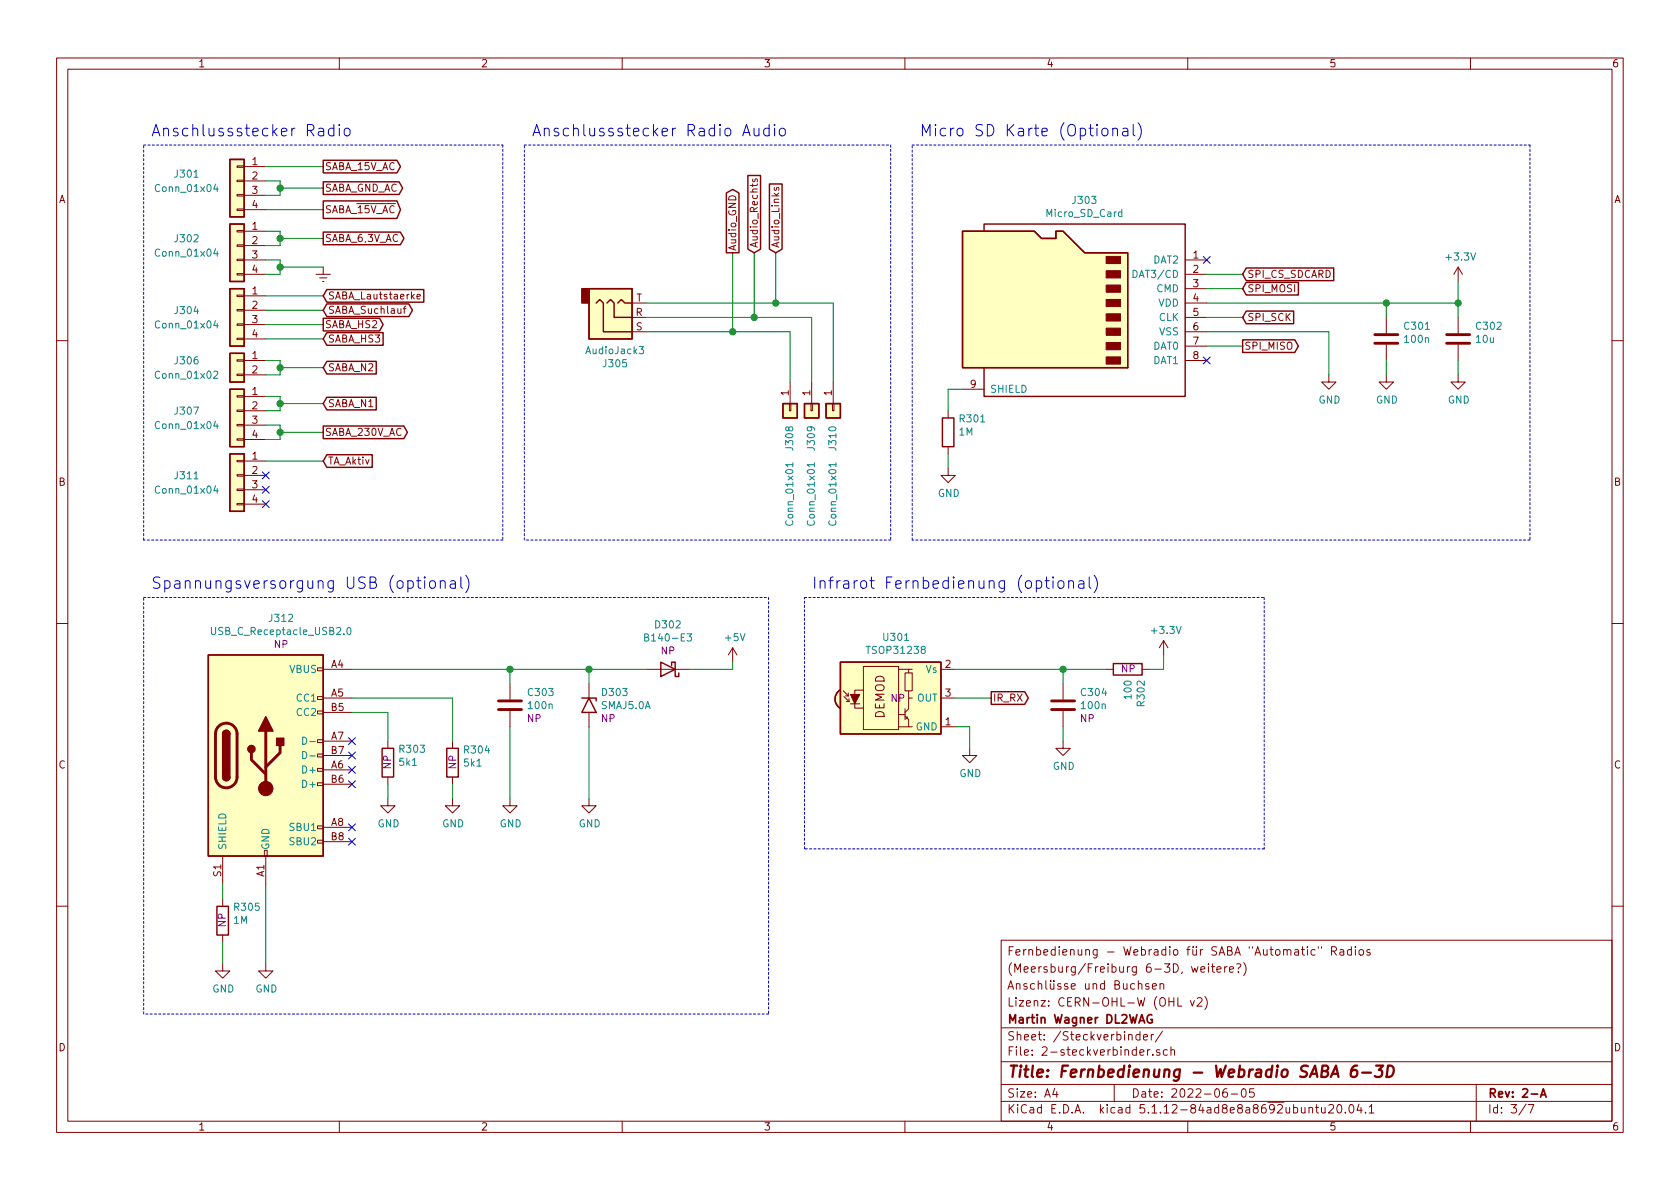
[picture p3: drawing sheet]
EESchema Schematic File Version 4
EELAYER 30 0
EELAYER END
$Descr A4 11693 8268
encoding utf-8
Sheet 3 7
Title "Fernbedienung - Webradio SABA 6-3D"
Date "2022-06-05"
Rev "2-A"
Comp "Martin Wagner DL2WAG"
Comment1 "Lizenz: CERN-OHL-W (OHL v2)"
Comment2 "Anschlüsse und Buchsen"
Comment3 "(Meersburg/Freiburg 6-3D, weitere?)"
Comment4 "Fernbedienung - Webradio für SABA \"Automatic\" Radios"
$EndDescr
$Comp
L Connector_Generic:Conn_01x02 J306
U 1 1
P 1650 2500
F 0 "J306" H 2000 2500 50  0000 C CNN
F 1 "Conn_01x02" H 2000 2400 50  0000 C CNN
F 2 "Connector_PinHeader_2.54mm:PinHeader_1x02_P2.54mm_Vertical" H 1650 2500 50  0001 C CNN
F 3 "~" H 1650 2500 50  0001 C CNN
	1    1650 2500
	-1   0    0    -1  
$EndComp
$Comp
L Connector_Generic:Conn_01x04 J301
U 1 1
P 1650 1250
F 0 "J301" H 2000 1300 50  0000 C CNN
F 1 "Conn_01x04" H 2000 1200 50  0000 C CNN
F 2 "Connector_PinHeader_2.54mm:PinHeader_1x04_P2.54mm_Vertical" H 1650 1250 50  0001 C CNN
F 3 "~" H 1650 1250 50  0001 C CNN
	1    1650 1250
	-1   0    0    -1  
$EndComp
$Comp
L Connector_Generic:Conn_01x04 J302
U 1 1
P 1650 1700
F 0 "J302" H 2000 1750 50  0000 C CNN
F 1 "Conn_01x04" H 2000 1650 50  0000 C CNN
F 2 "Connector_PinHeader_2.54mm:PinHeader_1x04_P2.54mm_Vertical" H 1650 1700 50  0001 C CNN
F 3 "~" H 1650 1700 50  0001 C CNN
	1    1650 1700
	-1   0    0    -1  
$EndComp
$Comp
L Connector_Generic:Conn_01x04 J304
U 1 1
P 1650 2150
F 0 "J304" H 2000 2150 50  0000 C CNN
F 1 "Conn_01x04" H 2000 2050 50  0000 C CNN
F 2 "Connector_PinHeader_2.54mm:PinHeader_1x04_P2.54mm_Vertical" H 1650 2150 50  0001 C CNN
F 3 "~" H 1650 2150 50  0001 C CNN
	1    1650 2150
	-1   0    0    -1  
$EndComp
$Comp
L Connector_Generic:Conn_01x04 J307
U 1 1
P 1650 2850
F 0 "J307" H 2000 2850 50  0000 C CNN
F 1 "Conn_01x04" H 2000 2750 50  0000 C CNN
F 2 "Connector_PinHeader_2.54mm:PinHeader_1x04_P2.54mm_Vertical" H 1650 2850 50  0001 C CNN
F 3 "~" H 1650 2850 50  0001 C CNN
	1    1650 2850
	-1   0    0    -1  
$EndComp
$Comp
L Connector_Generic:Conn_01x04 J311
U 1 1
P 1650 3300
F 0 "J311" H 2000 3300 50  0000 C CNN
F 1 "Conn_01x04" H 2000 3200 50  0000 C CNN
F 2 "Connector_PinHeader_2.54mm:PinHeader_1x04_P2.54mm_Vertical" H 1650 3300 50  0001 C CNN
F 3 "~" H 1650 3300 50  0001 C CNN
	1    1650 3300
	-1   0    0    -1  
$EndComp
Text GLabel 2250 1150 2    50   Output ~ 0
SABA_15V_AC
Wire Wire Line
	1850 1150 2250 1150
Text GLabel 2250 1300 2    50   Output ~ 0
SABA_GND_AC
Wire Wire Line
	2250 1300 1950 1300
Wire Wire Line
	1950 1300 1950 1250
Wire Wire Line
	1950 1250 1850 1250
Wire Wire Line
	1950 1300 1950 1350
Wire Wire Line
	1950 1350 1850 1350
Connection ~ 1950 1300
Text GLabel 2250 1450 2    50   Output ~ 0
SABA_~15V_AC
Wire Wire Line
	2250 1450 1850 1450
Text GLabel 2250 1650 2    50   Output ~ 0
SABA_6,3V_AC
Wire Wire Line
	1850 1600 1950 1600
Wire Wire Line
	1950 1600 1950 1650
Wire Wire Line
	1950 1650 2250 1650
Wire Wire Line
	1950 1650 1950 1700
Wire Wire Line
	1950 1700 1850 1700
Connection ~ 1950 1650
Wire Wire Line
	1850 1800 1950 1800
Wire Wire Line
	1950 1800 1950 1850
Wire Wire Line
	1950 1900 1850 1900
Wire Wire Line
	2250 1850 1950 1850
Connection ~ 1950 1850
Wire Wire Line
	1950 1850 1950 1900
Text GLabel 2250 2050 2    50   Input ~ 0
SABA_Lautstaerke
Text GLabel 2250 2150 2    50   BiDi ~ 0
SABA_Suchlauf
Text GLabel 2250 2250 2    50   Output ~ 0
SABA_HS2
Text GLabel 2250 2350 2    50   Input ~ 0
SABA_HS3
Text GLabel 2250 2800 2    50   Input ~ 0
SABA_N1
Text GLabel 2250 2550 2    50   Input ~ 0
SABA_N2
Text GLabel 2250 3000 2    50   Output ~ 0
SABA_230V_AC
Wire Wire Line
	2250 2050 1850 2050
Wire Wire Line
	2250 2150 1850 2150
Wire Wire Line
	2250 2250 1850 2250
Wire Wire Line
	2250 2350 1850 2350
Wire Wire Line
	2250 2550 1950 2550
Wire Wire Line
	1950 2550 1950 2500
Wire Wire Line
	1950 2500 1850 2500
Wire Wire Line
	1950 2550 1950 2600
Wire Wire Line
	1950 2600 1850 2600
Connection ~ 1950 2550
Wire Wire Line
	2250 2800 1950 2800
Wire Wire Line
	1950 2800 1950 2850
Wire Wire Line
	1950 2850 1850 2850
Wire Wire Line
	1950 2800 1950 2750
Wire Wire Line
	1950 2750 1850 2750
Connection ~ 1950 2800
Wire Wire Line
	2250 3000 1950 3000
Wire Wire Line
	1950 3000 1950 2950
Wire Wire Line
	1950 2950 1850 2950
Wire Wire Line
	1950 3000 1950 3050
Wire Wire Line
	1950 3050 1850 3050
Connection ~ 1950 3000
NoConn ~ 1850 3300
NoConn ~ 1850 3400
NoConn ~ 1850 3500
Wire Notes Line
	1000 1000 3500 1000
Wire Notes Line
	3500 1000 3500 3750
Wire Notes Line
	3500 3750 1000 3750
Wire Notes Line
	1000 3750 1000 1000
Text Notes 1050 950  0    79   ~ 0
Anschlussstecker Radio
$Comp
L Connector:USB_C_Receptacle_USB2.0 J312
U 1 1
P 1850 5250
F 0 "J312" H 1957 6207 50  0000 C CNN
F 1 "USB_C_Receptacle_USB2.0" H 1957 6116 50  0000 C CNN
F 2 "Connector_USB:USB_C_Receptacle_HRO_TYPE-C-31-M-12" H 2000 5250 50  0001 C CNN
F 3 "https://www.usb.org/sites/default/files/documents/usb_type-c.zip" H 2000 5250 50  0001 C CNN
F 4 "NP" H 1957 6025 50  0000 C CNN "Placement"
F 5 "GCT USB4125-GF-A" H 1850 5250 50  0001 C CNN "Bauteil"
	1    1850 5250
	1    0    0    -1  
$EndComp
Wire Notes Line
	1000 7050 1000 4150
Text Notes 1050 4100 0    79   ~ 0
Spannungsversorgung USB (optional)
$Comp
L power:GND #PWR0316
U 1 1
P 1850 6700
F 0 "#PWR0316" H 1850 6450 50  0001 C CNN
F 1 "GND" H 1855 6527 50  0000 C CNN
F 2 "" H 1850 6700 50  0001 C CNN
F 3 "" H 1850 6700 50  0001 C CNN
	1    1850 6700
	1    0    0    -1  
$EndComp
Wire Wire Line
	1850 6150 1850 6700
Wire Wire Line
	3150 5450 3150 5550
Wire Wire Line
	3150 4850 3150 5150
Wire Wire Line
	2450 4850 3150 4850
Wire Wire Line
	2700 5450 2700 5550
Wire Wire Line
	2700 4950 2700 5150
Wire Wire Line
	2450 4950 2700 4950
$Comp
L power:GND #PWR0312
U 1 1
P 3150 5550
F 0 "#PWR0312" H 3150 5300 50  0001 C CNN
F 1 "GND" H 3155 5377 50  0000 C CNN
F 2 "" H 3150 5550 50  0001 C CNN
F 3 "" H 3150 5550 50  0001 C CNN
	1    3150 5550
	1    0    0    -1  
$EndComp
$Comp
L power:GND #PWR0311
U 1 1
P 2700 5550
F 0 "#PWR0311" H 2700 5300 50  0001 C CNN
F 1 "GND" H 2705 5377 50  0000 C CNN
F 2 "" H 2700 5550 50  0001 C CNN
F 3 "" H 2700 5550 50  0001 C CNN
	1    2700 5550
	1    0    0    -1  
$EndComp
$Comp
L Device:R R?
U 1 1
P 3150 5300
AR Path="/5FFC49DA/6005BEE2" Ref="R?"  Part="1" 
AR Path="/6002EA57/6005BEE2" Ref="R304"  Part="1" 
F 0 "R304" H 3220 5391 50  0000 L CNN
F 1 "5k1" H 3220 5300 50  0000 L CNN
F 2 "Resistor_SMD:R_0603_1608Metric" V 3080 5300 50  0001 C CNN
F 3 "~" H 3150 5300 50  0001 C CNN
F 4 "NP" V 3150 5250 50  0000 L CNN "Placement"
	1    3150 5300
	1    0    0    -1  
$EndComp
$Comp
L Device:R R?
U 1 1
P 2700 5300
AR Path="/5FFC49DA/6005B9D4" Ref="R?"  Part="1" 
AR Path="/6002EA57/6005B9D4" Ref="R303"  Part="1" 
F 0 "R303" H 2630 5209 50  0000 R CNN
F 1 "5k1" H 2630 5300 50  0000 R CNN
F 2 "Resistor_SMD:R_0603_1608Metric" V 2630 5300 50  0001 C CNN
F 3 "~" H 2700 5300 50  0001 C CNN
F 4 "NP" V 2700 5350 50  0000 R CNN "Placement"
	1    2700 5300
	-1   0    0    1   
$EndComp
$Comp
L Device:C C303
U 1 1
P 3550 4900
F 0 "C303" H 3665 4991 50  0000 L CNN
F 1 "100n" H 3665 4900 50  0000 L CNN
F 2 "Capacitor_SMD:C_0603_1608Metric" H 3588 4750 50  0001 C CNN
F 3 "~" H 3550 4900 50  0001 C CNN
F 4 "NP" H 3665 4809 50  0000 L CNN "Placement"
F 5 "WE 885382206004" H 3550 4900 50  0001 C CNN "Bauteil"
	1    3550 4900
	1    0    0    -1  
$EndComp
Wire Wire Line
	2450 4650 3550 4650
$Comp
L power:GND #PWR0313
U 1 1
P 3550 5550
F 0 "#PWR0313" H 3550 5300 50  0001 C CNN
F 1 "GND" H 3555 5377 50  0000 C CNN
F 2 "" H 3550 5550 50  0001 C CNN
F 3 "" H 3550 5550 50  0001 C CNN
	1    3550 5550
	1    0    0    -1  
$EndComp
Wire Wire Line
	3550 4650 3550 4750
Connection ~ 3550 4650
Wire Wire Line
	3550 4650 4100 4650
Wire Wire Line
	3550 5050 3550 5550
Wire Wire Line
	1550 6150 1550 6250
$Comp
L Diode:B140-E3 D302
U 1 1
P 4650 4650
F 0 "D302" H 4650 4343 50  0000 C CNN
F 1 "B140-E3" H 4650 4434 50  0000 C CNN
F 2 "Diode_SMD:D_SMA" H 4650 4475 50  0001 C CNN
F 3 "http://www.vishay.com/docs/88946/b120.pdf" H 4650 4650 50  0001 C CNN
F 4 "NP" H 4650 4525 50  0000 C CNN "Placement"
F 5 "Vishay B140-E3/61T" H 4650 4650 50  0001 C CNN "Bauteil"
	1    4650 4650
	-1   0    0    1   
$EndComp
$Comp
L power:GND #PWR0314
U 1 1
P 4100 5550
F 0 "#PWR0314" H 4100 5300 50  0001 C CNN
F 1 "GND" H 4105 5377 50  0000 C CNN
F 2 "" H 4100 5550 50  0001 C CNN
F 3 "" H 4100 5550 50  0001 C CNN
	1    4100 5550
	1    0    0    -1  
$EndComp
Wire Wire Line
	4100 4650 4100 4750
Wire Wire Line
	4100 5050 4100 5550
Connection ~ 4100 4650
Wire Wire Line
	4100 4650 4500 4650
$Comp
L power:+5V #PWR0308
U 1 1
P 5100 4600
F 0 "#PWR0308" H 5100 4450 50  0001 C CNN
F 1 "+5V" H 5115 4773 50  0000 C CNN
F 2 "" H 5100 4600 50  0001 C CNN
F 3 "" H 5100 4600 50  0001 C CNN
	1    5100 4600
	1    0    0    -1  
$EndComp
Wire Wire Line
	5100 4600 5100 4650
Wire Wire Line
	5100 4650 4800 4650
Wire Notes Line
	1000 4150 5350 4150
Wire Notes Line
	5350 4150 5350 7050
Wire Notes Line
	5350 7050 1000 7050
$Comp
L Connector:Micro_SD_Card J303
U 1 1
P 7500 2100
F 0 "J303" H 7450 2817 50  0000 C CNN
F 1 "Micro_SD_Card" H 7450 2726 50  0000 C CNN
F 2 "Connector_Card:microSD_HC_Hirose_DM3AT-SF-PEJM5" H 8650 2400 50  0001 C CNN
F 3 "http://katalog.we-online.de/em/datasheet/693072010801.pdf" H 7500 2100 50  0001 C CNN
F 4 "Hirose DM3AT-SF-PEJM5" H 7500 2100 50  0001 C CNN "Bauteil"
	1    7500 2100
	-1   0    0    -1  
$EndComp
$Comp
L Device:R R?
U 1 1
P 1550 6400
AR Path="/5FFC49DA/5FFDECFB" Ref="R?"  Part="1" 
AR Path="/6002EA57/5FFDECFB" Ref="R305"  Part="1" 
F 0 "R305" H 1480 6309 50  0000 R CNN
F 1 "1M" H 1480 6400 50  0000 R CNN
F 2 "Resistor_SMD:R_0603_1608Metric" V 1480 6400 50  0001 C CNN
F 3 "~" H 1550 6400 50  0001 C CNN
F 4 "NP" V 1550 6450 50  0000 R CNN "Placement"
	1    1550 6400
	-1   0    0    1   
$EndComp
Wire Wire Line
	1550 6550 1550 6700
$Comp
L Device:R R?
U 1 1
P 6600 3000
AR Path="/5FFC49DA/5FFE4E96" Ref="R?"  Part="1" 
AR Path="/6002EA57/5FFE4E96" Ref="R301"  Part="1" 
F 0 "R301" H 6530 2909 50  0000 R CNN
F 1 "1M" H 6530 3000 50  0000 R CNN
F 2 "Resistor_SMD:R_0603_1608Metric" V 6530 3000 50  0001 C CNN
F 3 "~" H 6600 3000 50  0001 C CNN
F 4 "" V 6600 3050 50  0000 R CNN "Placement"
	1    6600 3000
	-1   0    0    1   
$EndComp
Wire Wire Line
	6700 2700 6600 2700
Wire Wire Line
	6600 2700 6600 2850
Wire Wire Line
	6600 3150 6600 3250
$Comp
L power:+3.3V #PWR0302
U 1 1
P 10150 1950
F 0 "#PWR0302" H 10150 1800 50  0001 C CNN
F 1 "+3.3V" H 10165 2123 50  0000 C CNN
F 2 "" H 10150 1950 50  0001 C CNN
F 3 "" H 10150 1950 50  0001 C CNN
	1    10150 1950
	1    0    0    -1  
$EndComp
$Comp
L Device:C C301
U 1 1
P 9650 2350
F 0 "C301" H 9765 2441 50  0000 L CNN
F 1 "100n" H 9765 2350 50  0000 L CNN
F 2 "Capacitor_SMD:C_0603_1608Metric" H 9688 2200 50  0001 C CNN
F 3 "~" H 9650 2350 50  0001 C CNN
F 4 "" H 9765 2259 50  0000 L CNN "Placement"
F 5 "WE 885382206004" H 9650 2350 50  0001 C CNN "Bauteil"
	1    9650 2350
	1    0    0    -1  
$EndComp
$Comp
L Device:C C302
U 1 1
P 10150 2350
F 0 "C302" H 10265 2441 50  0000 L CNN
F 1 "10u" H 10265 2350 50  0000 L CNN
F 2 "Capacitor_SMD:C_1206_3216Metric" H 10188 2200 50  0001 C CNN
F 3 "~" H 10150 2350 50  0001 C CNN
F 4 "" H 10265 2259 50  0000 L CNN "Placement"
F 5 "WE 885012208069" H 10150 2350 50  0001 C CNN "Bauteil"
	1    10150 2350
	1    0    0    -1  
$EndComp
$Comp
L power:GND #PWR0305
U 1 1
P 10150 2600
F 0 "#PWR0305" H 10150 2350 50  0001 C CNN
F 1 "GND" H 10155 2427 50  0000 C CNN
F 2 "" H 10150 2600 50  0001 C CNN
F 3 "" H 10150 2600 50  0001 C CNN
	1    10150 2600
	1    0    0    -1  
$EndComp
$Comp
L power:GND #PWR0304
U 1 1
P 9650 2600
F 0 "#PWR0304" H 9650 2350 50  0001 C CNN
F 1 "GND" H 9655 2427 50  0000 C CNN
F 2 "" H 9650 2600 50  0001 C CNN
F 3 "" H 9650 2600 50  0001 C CNN
	1    9650 2600
	1    0    0    -1  
$EndComp
Wire Wire Line
	10150 1950 10150 2100
Wire Wire Line
	10150 2500 10150 2600
Wire Wire Line
	9650 2600 9650 2500
Wire Wire Line
	9650 2100 10150 2100
Wire Wire Line
	9650 2200 9650 2100
Connection ~ 10150 2100
Wire Wire Line
	10150 2100 10150 2200
Text GLabel 8650 1900 2    50   Input ~ 0
SPI_CS_SDCARD
Wire Wire Line
	8400 1900 8650 1900
Text GLabel 8650 2000 2    50   Input ~ 0
SPI_MOSI
Text GLabel 8650 2400 2    50   Output ~ 0
SPI_MISO
Text GLabel 8650 2200 2    50   Input ~ 0
SPI_SCK
Wire Wire Line
	8650 2000 8400 2000
Wire Wire Line
	8650 2200 8400 2200
Wire Wire Line
	8400 2400 8650 2400
Connection ~ 9650 2100
Wire Wire Line
	8400 2100 9650 2100
Wire Wire Line
	8400 2300 9250 2300
Wire Wire Line
	9250 2300 9250 2600
NoConn ~ 8400 1800
NoConn ~ 8400 2500
Wire Notes Line
	6350 1000 10650 1000
Wire Notes Line
	10650 1000 10650 3750
Wire Notes Line
	10650 3750 6350 3750
Wire Notes Line
	6350 3750 6350 1000
Text Notes 6400 950  0    79   ~ 0
Micro SD Karte (Optional)
$Comp
L Interface_Optical:TSOP312xx U301
U 1 1
P 6250 4850
F 0 "U301" H 6238 5275 50  0000 C CNN
F 1 "TSOP31238" H 6238 5184 50  0000 C CNN
F 2 "OptoDevice:Vishay_CAST-3Pin" H 6200 4475 50  0001 C CNN
F 3 "http://www.vishay.com/docs/82492/tsop312.pdf" H 6900 5150 50  0001 C CNN
F 4 "Vishay TSOP31238" H 6250 4850 50  0001 C CNN "Bauteil"
F 5 "NP" H 6250 4850 50  0000 C CNN "Placement"
	1    6250 4850
	1    0    0    -1  
$EndComp
$Comp
L power:GND #PWR0310
U 1 1
P 6750 5200
F 0 "#PWR0310" H 6750 4950 50  0001 C CNN
F 1 "GND" H 6755 5027 50  0000 C CNN
F 2 "" H 6750 5200 50  0001 C CNN
F 3 "" H 6750 5200 50  0001 C CNN
	1    6750 5200
	1    0    0    -1  
$EndComp
Text GLabel 6900 4850 2    50   Output ~ 0
IR_RX
Wire Wire Line
	6650 4850 6900 4850
Wire Wire Line
	6650 5050 6750 5050
Wire Wire Line
	6750 5050 6750 5200
Wire Notes Line
	5600 4150 8800 4150
Wire Notes Line
	8800 4150 8800 5900
Wire Notes Line
	8800 5900 5600 5900
Wire Notes Line
	5600 5900 5600 4150
Text Notes 5650 4100 0    79   ~ 0
Infrarot Fernbedienung (optional)
Text GLabel 5250 1750 1    50   Input ~ 0
Audio_Rechts
Wire Notes Line
	3650 1000 6200 1000
Wire Notes Line
	6200 1000 6200 3750
Wire Notes Line
	6200 3750 3650 3750
Wire Notes Line
	3650 3750 3650 1000
Text Notes 3700 950  0    79   ~ 0
Anschlussstecker Radio Audio
$Comp
L Connector_Generic:Conn_01x01 J308
U 1 1
P 5500 2850
F 0 "J308" H 5600 2850 50  0000 L CNN
F 1 "Conn_01x01" H 5850 2850 50  0000 L CNN
F 2 "Connector_PinHeader_2.54mm:PinHeader_1x01_P2.54mm_Vertical" H 5500 2850 50  0001 C CNN
F 3 "~" H 5500 2850 50  0001 C CNN
	1    5500 2850
	0    1    1    0   
$EndComp
$Comp
L Connector_Generic:Conn_01x01 J309
U 1 1
P 5650 2850
F 0 "J309" H 5750 2850 50  0000 L CNN
F 1 "Conn_01x01" H 6000 2850 50  0000 L CNN
F 2 "Connector_PinHeader_2.54mm:PinHeader_1x01_P2.54mm_Vertical" H 5650 2850 50  0001 C CNN
F 3 "~" H 5650 2850 50  0001 C CNN
	1    5650 2850
	0    1    1    0   
$EndComp
$Comp
L Connector_Generic:Conn_01x01 J310
U 1 1
P 5800 2850
F 0 "J310" H 5900 2850 50  0000 L CNN
F 1 "Conn_01x01" H 6150 2850 50  0000 L CNN
F 2 "Connector_PinHeader_2.54mm:PinHeader_1x01_P2.54mm_Vertical" H 5800 2850 50  0001 C CNN
F 3 "~" H 5800 2850 50  0001 C CNN
	1    5800 2850
	0    1    1    0   
$EndComp
Wire Wire Line
	7400 4650 6650 4650
Wire Wire Line
	7400 4750 7400 4650
Wire Wire Line
	7400 5150 7400 5050
Connection ~ 7400 4650
Wire Wire Line
	7700 4650 7400 4650
Wire Wire Line
	8100 4650 8000 4650
Wire Wire Line
	8100 4550 8100 4650
$Comp
L power:+3.3V #PWR0307
U 1 1
P 8100 4550
F 0 "#PWR0307" H 8100 4400 50  0001 C CNN
F 1 "+3.3V" H 8115 4723 50  0000 C CNN
F 2 "" H 8100 4550 50  0001 C CNN
F 3 "" H 8100 4550 50  0001 C CNN
	1    8100 4550
	1    0    0    -1  
$EndComp
$Comp
L power:GND #PWR0309
U 1 1
P 7400 5150
F 0 "#PWR0309" H 7400 4900 50  0001 C CNN
F 1 "GND" H 7405 4977 50  0000 C CNN
F 2 "" H 7400 5150 50  0001 C CNN
F 3 "" H 7400 5150 50  0001 C CNN
	1    7400 5150
	1    0    0    -1  
$EndComp
$Comp
L Device:C C304
U 1 1
P 7400 4900
F 0 "C304" H 7515 4991 50  0000 L CNN
F 1 "100n" H 7515 4900 50  0000 L CNN
F 2 "Capacitor_SMD:C_0603_1608Metric" H 7438 4750 50  0001 C CNN
F 3 "~" H 7400 4900 50  0001 C CNN
F 4 "NP" H 7515 4809 50  0000 L CNN "Placement"
F 5 "WE 885382206004" H 7400 4900 50  0001 C CNN "Bauteil"
	1    7400 4900
	1    0    0    -1  
$EndComp
$Comp
L Device:R R?
U 1 1
P 7850 4650
AR Path="/5FFC49DA/6001BDE1" Ref="R?"  Part="1" 
AR Path="/6002EA57/6001BDE1" Ref="R302"  Part="1" 
F 0 "R302" H 7780 4559 50  0000 R CNN
F 1 "100" H 7780 4650 50  0000 R CNN
F 2 "Resistor_SMD:R_0603_1608Metric" V 7780 4650 50  0001 C CNN
F 3 "~" H 7850 4650 50  0001 C CNN
F 4 "NP" V 7850 4700 50  0000 R CNN "Placement"
	1    7850 4650
	0    -1   -1   0   
$EndComp
$Comp
L Diode:SM6T6V8A D303
U 1 1
P 4100 4900
F 0 "D303" V 4009 4980 50  0000 L CNN
F 1 "SMAJ5.0A" V 4100 4980 50  0000 L CNN
F 2 "Diode_SMD:D_SMA" H 4100 4700 50  0001 C CNN
F 3 "" H 4050 4900 50  0001 C CNN
F 4 "NP" V 4191 4980 50  0000 L CNN "Placement"
F 5 "SMAJ5.0A-13-F" V 4100 4900 50  0001 C CNN "Bauteil"
	1    4100 4900
	0    1    1    0   
$EndComp
$Comp
L power:GND #PWR0303
U 1 1
P 9250 2600
F 0 "#PWR0303" H 9250 2350 50  0001 C CNN
F 1 "GND" H 9255 2427 50  0000 C CNN
F 2 "" H 9250 2600 50  0001 C CNN
F 3 "" H 9250 2600 50  0001 C CNN
	1    9250 2600
	1    0    0    -1  
$EndComp
$Comp
L power:Earth #PWR0301
U 1 1
P 2250 1850
F 0 "#PWR0301" H 2250 1600 50  0001 C CNN
F 1 "Earth" H 2250 1700 50  0001 C CNN
F 2 "" H 2250 1850 50  0001 C CNN
F 3 "~" H 2250 1850 50  0001 C CNN
	1    2250 1850
	1    0    0    -1  
$EndComp
NoConn ~ 2450 5150
NoConn ~ 2450 5250
NoConn ~ 2450 5350
NoConn ~ 2450 5450
NoConn ~ 2450 5750
NoConn ~ 2450 5850
$Comp
L Connector:AudioJack3 J305
U 1 1
P 4300 2200
F 0 "J305" H 4282 2525 50  0000 C CNN
F 1 "AudioJack3" H 4282 2434 50  0000 C CNN
F 2 "Connector_Audio:Jack_3.5mm_CUI_SJ-3523-SMT_Horizontal" H 4300 2200 50  0001 C CNN
F 3 "~" H 4300 2200 50  0001 C CNN
F 4 "CUI SJ-3523-SMT-TR" H 4300 2200 50  0001 C CNN "Bauteil"
	1    4300 2200
	1    0    0    1   
$EndComp
$Comp
L power:GND #PWR0306
U 1 1
P 6600 3250
F 0 "#PWR0306" H 6600 3000 50  0001 C CNN
F 1 "GND" H 6605 3077 50  0000 C CNN
F 2 "" H 6600 3250 50  0001 C CNN
F 3 "" H 6600 3250 50  0001 C CNN
	1    6600 3250
	1    0    0    -1  
$EndComp
$Comp
L power:GND #PWR0315
U 1 1
P 1550 6700
F 0 "#PWR0315" H 1550 6450 50  0001 C CNN
F 1 "GND" H 1555 6527 50  0000 C CNN
F 2 "" H 1550 6700 50  0001 C CNN
F 3 "" H 1550 6700 50  0001 C CNN
	1    1550 6700
	1    0    0    -1  
$EndComp
Text GLabel 5100 1750 1    50   Output ~ 0
Audio_GND
Wire Wire Line
	5500 2300 5500 2650
Wire Wire Line
	5650 2200 5650 2650
Wire Wire Line
	5800 2100 5800 2650
Text GLabel 5400 1750 1    50   Input ~ 0
Audio_Links
Wire Wire Line
	5100 1750 5100 2300
Connection ~ 5100 2300
Wire Wire Line
	5100 2300 5500 2300
Wire Wire Line
	5250 1750 5250 2200
Connection ~ 5250 2200
Wire Wire Line
	5250 2200 5650 2200
Wire Wire Line
	5400 1750 5400 2100
Connection ~ 5400 2100
Wire Wire Line
	5400 2100 5800 2100
Wire Wire Line
	2250 3200 1850 3200
Text GLabel 2250 3200 2    50   Input ~ 0
TA_Aktiv
Wire Wire Line
	4500 2300 5100 2300
Wire Wire Line
	4500 2200 5250 2200
Wire Wire Line
	4500 2100 5400 2100
$EndSCHEMATC
